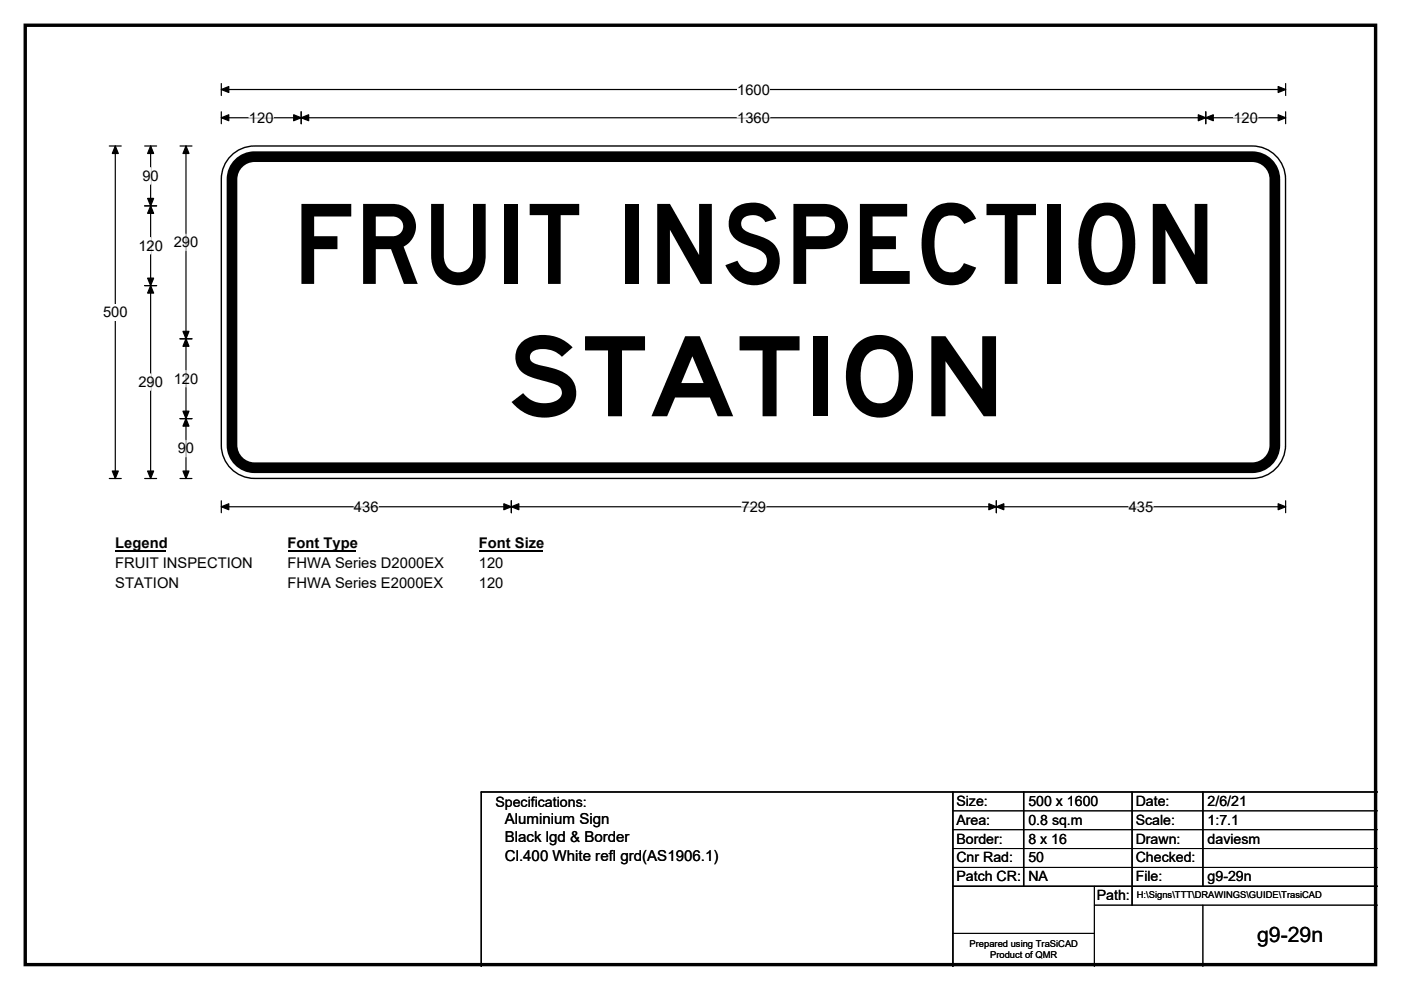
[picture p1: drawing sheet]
<svg xmlns="http://www.w3.org/2000/svg" width="297mm" height="210mm" viewBox="0 0 297 210" stroke-linecap="round" stroke-linejoin="round" font-family="sans-serif">
<path d="M5.4 5.4h286.3v199.2h-286.3z" fill="none" stroke="#000" stroke-width=".72"/>
<path d="M46.9 19h225.7M46.9 17.7v2.6M272.6 17.7v2.6" fill="none" stroke="#000" stroke-width=".25"/>
<path d="M46.9 19l1.6-.6v1.2zM271 18.4l1.6 .6-1.6 .6z" fill="#000" stroke="#000" stroke-width=".25"/>
<path d="M156.3 17.3h6.9v3.4h-6.9z" fill="#fff"/>
<g fill="none" stroke="#000" stroke-width=".25">
<path d="M23.2 31h2.5M24.4 31v70.5M46.9 25h225.7M46.9 23.7v2.5M63.9 23.7v2.5M255.6 23.7v2.5M272.6 23.7v2.5M23.2 101.5h2.5M46.9 106.2v2.6M46.9 107.5h225.7M108.4 106.2v2.6M211.2 106.2v2.6"/>
<path d="M272.6 106.2v2.6"/>
</g>
<g fill="#000" stroke="#000" stroke-width=".25">
<path d="M24.4 31l.7 1.6h-1.3zM46.9 25l1.6-.7v1.3zM63.9 25l1.5-.7v1.3zM62.3 24.3l1.6 .7-1.6 .6zM254.1 24.3l1.5 .7-1.5 .6zM255.6 25l1.6-.7v1.3zM271 24.3l1.6 .7-1.6 .6zM23.8 99.9h1.3l-.7 1.6zM46.9 107.5l1.6-.7v1.3zM108.4 107.5l1.6-.7v1.3zM106.8 106.8l1.6 .7-1.6 .6zM209.7 106.8l1.5 .7-1.5 .6z"/>
<path d="M211.2 107.5l1.6-.7v1.3zM271 106.8l1.6 .7-1.6 .6z"/>
</g>
<path d="M52.8 25h5.2M156.3 25h6.9M261.5 25h5.2M75.1 107.5h5.2M157.2 107.5h5.2M239.3 107.5h5.2" fill="none" stroke="#fff" stroke-width=".25"/>
<path d="M21.8 64.5h5.2v3.5h-5.2z" fill="#fff"/>
<path d="M30.7 31h2.5M31.9 31v70.5M38.2 31h2.5M39.4 31v70.5M30.7 43.7h2.5M30.7 60.6h2.5M38.2 71.9h2.5M38.2 88.8h2.5M30.7 101.5h2.5M38.2 101.5h2.5" fill="none" stroke="#000" stroke-width=".25"/>
<path d="M31.9 31l.7 1.6h-1.3zM39.4 31l.7 1.6h-1.3zM31.9 43.7l.7 1.6h-1.3zM31.3 42.1h1.3l-.7 1.6zM31.3 59h1.3l-.7 1.6zM31.9 60.6l.7 1.6h-1.3zM39.4 71.9l.7 1.5h-1.3zM38.8 70.3h1.3l-.7 1.6zM38.8 87.2h1.3l-.7 1.6zM39.4 88.8l.7 1.6h-1.3zM31.3 99.9h1.3l-.7 1.6zM38.8 99.9h1.3l-.7 1.6z" fill="#000" stroke="#000" stroke-width=".25"/>
<path d="M31.9 35.6v3.5M31.9 50.4v3.5M39.4 49.7v3.5M31.9 79.3v3.5M39.4 78.6v3.5M39.4 93.4v3.5" fill="none" stroke="#fff" stroke-width=".25"/>
<path d="M24.4 113.5h10.8v3.5h-10.8z" fill="#fff"/>
<path d="M24.4 116.8h10.8" fill="none" stroke="#000" stroke-width=".32"/>
<path d="M61 113.5h14.4v3.5h-14.4z" fill="#fff"/>
<path d="M61 116.8h14.4" fill="none" stroke="#000" stroke-width=".32"/>
<path d="M101.5 113.5h13.5v3.5h-13.5z" fill="#fff"/>
<path d="M101.5 116.8h13.5" fill="none" stroke="#000" stroke-width=".32"/>
<g fill="#fff">
<path d="M24.4 117.7h29.1v3.5h-29.1z"/>
<path d="M61 117.7h33v3.5h-33z"/>
<path d="M101.5 117.7h5.2v3.5h-5.2z"/>
<path d="M24.4 121.9h13.5v3.4h-13.5z"/>
<path d="M61 121.9h32.9v3.4h-32.9z"/>
<path d="M101.5 121.9h5.2v3.4h-5.2z"/>
</g>
<path d="M48.7 33.4a7 7 0 0 1 5.3-2.4h211.5a7.1 7.1 0 0 1 7.1 7v56.4a7.1 7.1 0 0 1-7.1 7.1h-211.5a7.1 7.1 0 0 1-7.1-7.1v-56.4a7 7 0 0 1 1.8-4.6z" fill-rule="evenodd" fill="#fff" stroke="#fff" stroke-width=".21"/>
<path d="M50.9 34.4a4.8 4.8 0 0 1 3.1-1.2h211.5a4.8 4.8 0 0 1 4.8 4.8v56.4a4.8 4.8 0 0 1-4.8 4.8h-211.5a4.8 4.8 0 0 1-4.8-4.8v-56.4a4.8 4.8 0 0 1 1.7-3.6z" fill="none" stroke="#000" stroke-width="2.3"/>
<path d="M48.7 33.4a7 7 0 0 1 5.3-2.4h211.5a7.1 7.1 0 0 1 7.1 7v56.4a7.1 7.1 0 0 1-7.1 7.1h-211.5a7.1 7.1 0 0 1-7.1-7.1v-56.4a7 7 0 0 1 1.8-4.6zM202 168v37M217 168v20M240 168v24M255 168v20M292 168h-190v37M202 188h90" fill="none" stroke="#000" stroke-width=".3"/>
<path d="M202 172h90M202 176h90M202 180h90M202 184h90M202 198h30M232 192h60M232 188v17M255 192v13" fill="none" stroke="#000" stroke-width=".21"/>
<g font-size="23.6">
<text x="61.9" y="60.2">FRUIT INSPECTION</text>
<text x="107.3" y="88.3">STATION</text>
</g>
<text font-size="4.5" x="266.5" y="199.8">g9-29n</text>
<g font-size="3.2">
<text x="107" y="178.7">Black lgd &amp; Border</text>
<text x="107" y="174.9">Aluminium Sign</text>
<text x="107" y="182.5">Cl.400 White refl grd(AS1906.1)</text>
</g>
<g font-size="3.1">
<text x="156.3" y="20">1600</text>
<text x="52.8" y="26">120</text>
<text x="156.3" y="26">1360</text>
<text x="261.5" y="26">120</text>
<text x="30.2" y="38.4">90</text>
<text x="29.3" y="53.2">120</text>
<text x="36.8" y="52.5">290</text>
<text x="21.8" y="67.3">500</text>
<text x="29.3" y="82.1">290</text>
<text x="36.8" y="81.4">120</text>
<text x="37.7" y="96.2">90</text>
<text x="75.1" y="108.5">436</text>
<text x="157.2" y="108.5">729</text>
<text x="239.3" y="108.5">435</text>
<text x="24.4" y="116.3">Legend</text>
<text x="61" y="116.3">Font Type</text>
<text x="101.5" y="116.3">Font Size</text>
<text x="24.4" y="120.5">FRUIT INSPECTION</text>
<text x="24.4" y="124.7">STATION</text>
<text x="61" y="120.5">FHWA Series D2000EX</text>
<text x="61" y="124.7">FHWA Series E2000EX</text>
<text x="101.5" y="120.5">120</text>
<text x="101.5" y="124.7">120</text>
</g>
<g font-size="3">
<text x="105" y="171.2">Specifications:</text>
<text x="202.8" y="170.9">Size:</text>
<text x="218" y="170.9">500 x 1600</text>
<text x="240.8" y="170.9">Date:</text>
<text x="256" y="170.9">2/6/21</text>
<text x="202.8" y="174.9">Area:</text>
<text x="202.8" y="178.9">Border:</text>
<text x="218" y="174.9">0.8 sq.m</text>
<text x="218" y="178.9">8 x 16</text>
<text x="240.8" y="174.9">Scale:</text>
<text x="240.8" y="178.9">Drawn:</text>
<text x="256" y="174.9">1:7.1</text>
<text x="256" y="178.9">daviesm</text>
<text x="202.8" y="182.9">Cnr Rad:</text>
<text x="218" y="182.9">50</text>
<text x="240.8" y="182.9">Checked:</text>
<text x="202.8" y="186.9">Patch CR:</text>
<text x="218" y="186.9">NA</text>
<text x="232.5" y="190.9">Path:</text>
<text x="240.8" y="186.9">File:</text>
<text x="256" y="186.9">g9-29n</text>
</g>
<g font-size="2">
<text x="241" y="190.5">H:\Signs\TTT\DRAWINGS\GUIDE\TrasiCAD</text>
<text x="205.6" y="200.8">Prepared using TraSiCAD</text>
<text x="209.9" y="203.2">Product of QMR</text>
</g>
</svg>
